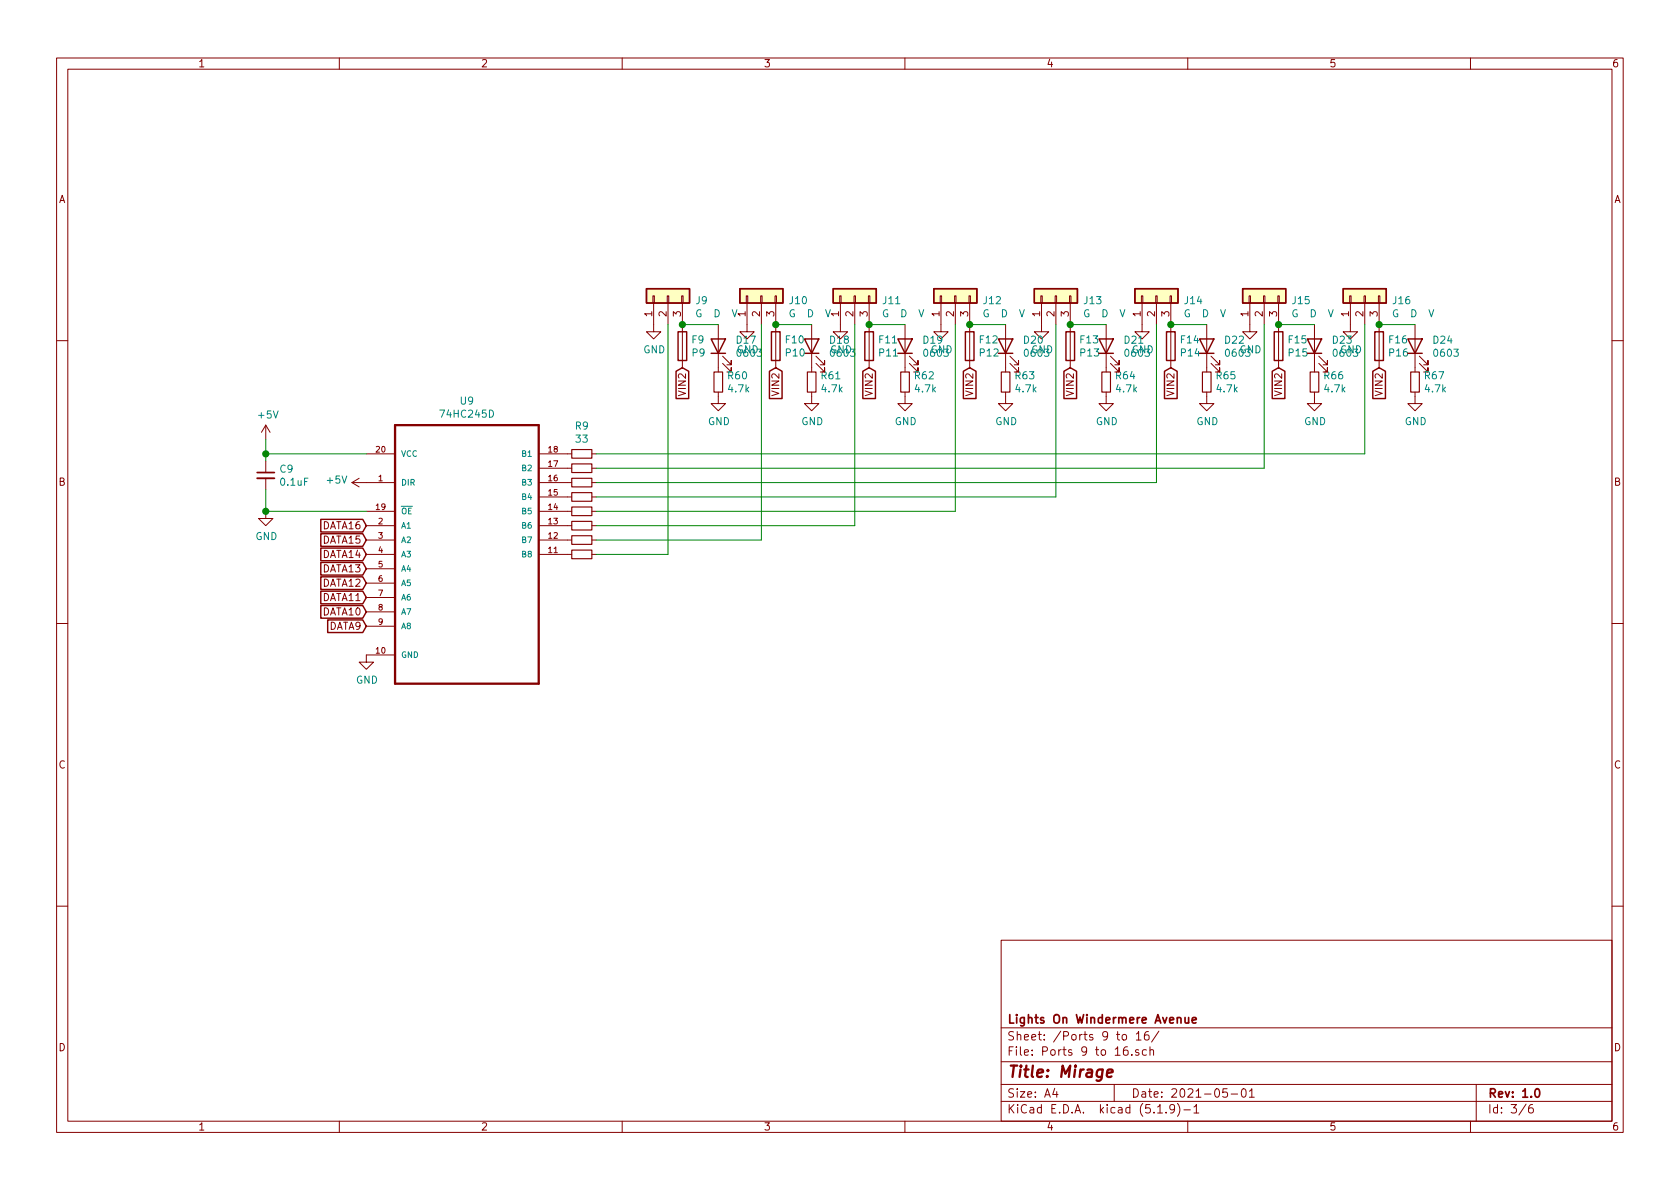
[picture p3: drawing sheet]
EESchema Schematic File Version 4
EELAYER 30 0
EELAYER END
$Descr A4 11693 8268
encoding utf-8
Sheet 3 6
Title "Mirage"
Date "2021-05-01"
Rev "1.0"
Comp "Lights On Windermere Avenue"
Comment1 ""
Comment2 ""
Comment3 ""
Comment4 ""
$EndDescr
$Comp
L power:GND #PWR?
U 1 1
P 2550 4550
AR Path="/600DC02A/602C1226" Ref="#PWR?"  Part="1" 
AR Path="/602A383B/602C1226" Ref="#PWR020"  Part="1" 
F 0 "#PWR020" H 2550 4300 50  0001 C CNN
F 1 "GND" H 2555 4377 50  0000 C CNN
F 2 "" H 2550 4550 50  0001 C CNN
F 3 "" H 2550 4550 50  0001 C CNN
	1    2550 4550
	1    0    0    -1  
$EndComp
$Comp
L Mirage-rescue:SN74HCT245PW-SN74HCT245PW U?
U 1 1
P 3250 3750
AR Path="/600DC02A/602C1231" Ref="U?"  Part="1" 
AR Path="/602A383B/602C1231" Ref="U9"  Part="1" 
F 0 "U9" H 3250 4720 50  0000 C CNN
F 1 "74HC245D" H 3250 4629 50  0000 C CNN
F 2 "Package_SO:SOIC-20W_7.5x12.8mm_P1.27mm" H 3250 3750 50  0001 L CNN
F 3 "https://datasheet.lcsc.com/szlcsc/Nexperia-74HC245D-653_C5625.pdf" H 3250 3750 50  0001 L CNN
F 4 "" H 3250 3750 50  0001 L CNN "MP"
F 5 "C5625" H 3250 3750 50  0001 L CNN "Description"
F 6 "" H 3250 3750 50  0001 L CNN "MF"
F 7 "" H 3250 3750 50  0001 L CNN "Availability"
F 8 "" H 3250 3750 50  0001 L CNN "Price"
	1    3250 3750
	1    0    0    -1  
$EndComp
$Comp
L power:+5V #PWR?
U 1 1
P 2550 3350
AR Path="/600DC02A/602C1237" Ref="#PWR?"  Part="1" 
AR Path="/602A383B/602C1237" Ref="#PWR018"  Part="1" 
F 0 "#PWR018" H 2550 3200 50  0001 C CNN
F 1 "+5V" V 2565 3478 50  0000 L CNN
F 2 "" H 2550 3350 50  0001 C CNN
F 3 "" H 2550 3350 50  0001 C CNN
	1    2550 3350
	0    -1   -1   0   
$EndComp
$Comp
L power:+5V #PWR?
U 1 1
P 1850 3050
AR Path="/600DC02A/602C123D" Ref="#PWR?"  Part="1" 
AR Path="/602A383B/602C123D" Ref="#PWR017"  Part="1" 
F 0 "#PWR017" H 1850 2900 50  0001 C CNN
F 1 "+5V" H 1865 3223 50  0000 C CNN
F 2 "" H 1850 3050 50  0001 C CNN
F 3 "" H 1850 3050 50  0001 C CNN
	1    1850 3050
	1    0    0    -1  
$EndComp
$Comp
L Device:C_Small C?
U 1 1
P 1850 3300
AR Path="/600DC02A/602C1243" Ref="C?"  Part="1" 
AR Path="/602A383B/602C1243" Ref="C9"  Part="1" 
F 0 "C9" H 1942 3346 50  0000 L CNN
F 1 "0.1uF" H 1942 3255 50  0000 L CNN
F 2 "3544again:C_0805_2012Metric" H 1850 3300 50  0001 C CNN
F 3 "https://datasheet.lcsc.com/szlcsc/Samsung-Electro-Mechanics-CL05B104KO5NNNC_C1525.pdf" H 1850 3300 50  0001 C CNN
F 4 "C49678" H 1850 3300 50  0001 C CNN "Description"
	1    1850 3300
	1    0    0    -1  
$EndComp
Wire Wire Line
	1850 3050 1850 3150
Wire Wire Line
	2550 3150 1850 3150
Connection ~ 1850 3150
Wire Wire Line
	1850 3150 1850 3200
Wire Wire Line
	1850 3400 1850 3550
Wire Wire Line
	1850 3550 2550 3550
$Comp
L power:GND #PWR?
U 1 1
P 1850 3550
AR Path="/600DC02A/602C124F" Ref="#PWR?"  Part="1" 
AR Path="/602A383B/602C124F" Ref="#PWR019"  Part="1" 
F 0 "#PWR019" H 1850 3300 50  0001 C CNN
F 1 "GND" H 1855 3377 50  0000 C CNN
F 2 "" H 1850 3550 50  0001 C CNN
F 3 "" H 1850 3550 50  0001 C CNN
	1    1850 3550
	1    0    0    -1  
$EndComp
Connection ~ 1850 3550
Text GLabel 2550 4350 0    50   Input ~ 0
DATA9
Text GLabel 2550 4250 0    50   Input ~ 0
DATA10
Text GLabel 2550 4150 0    50   Input ~ 0
DATA11
Text GLabel 2550 4050 0    50   Input ~ 0
DATA12
Text GLabel 2550 3950 0    50   Input ~ 0
DATA13
Text GLabel 2550 3850 0    50   Input ~ 0
DATA14
Text GLabel 2550 3750 0    50   Input ~ 0
DATA15
Text GLabel 2550 3650 0    50   Input ~ 0
DATA16
$Comp
L Device:R_Small R?
U 1 1
P 4050 3150
AR Path="/600DC02A/602C125E" Ref="R?"  Part="1" 
AR Path="/602A383B/602C125E" Ref="R9"  Part="1" 
F 0 "R9" V 3854 3150 50  0000 C CNN
F 1 "33" V 3945 3150 50  0000 C CNN
F 2 "3544again:R_0805_2012Metric" H 4050 3150 50  0001 C CNN
F 3 "https://datasheet.lcsc.com/szlcsc/Uniroyal-Elec-0805W8F330JT5E_C17634.pdf" H 4050 3150 50  0001 C CNN
F 4 "C17634" H 4050 3150 50  0001 C CNN "Description"
	1    4050 3150
	0    1    1    0   
$EndComp
$Comp
L Device:R_Small R?
U 1 1
P 4050 3250
AR Path="/600DC02A/602C1264" Ref="R?"  Part="1" 
AR Path="/602A383B/602C1264" Ref="R10"  Part="1" 
F 0 "R10" V 3946 3250 50  0001 C CNN
F 1 "33" V 3945 3250 50  0001 C CNN
F 2 "3544again:R_0805_2012Metric" H 4050 3250 50  0001 C CNN
F 3 "https://datasheet.lcsc.com/szlcsc/Uniroyal-Elec-0805W8F330JT5E_C17634.pdf" H 4050 3250 50  0001 C CNN
F 4 "C17634" H 4050 3250 50  0001 C CNN "Description"
	1    4050 3250
	0    1    1    0   
$EndComp
$Comp
L Device:R_Small R?
U 1 1
P 4050 3350
AR Path="/600DC02A/602C126A" Ref="R?"  Part="1" 
AR Path="/602A383B/602C126A" Ref="R11"  Part="1" 
F 0 "R11" V 3946 3350 50  0001 C CNN
F 1 "33" V 3945 3350 50  0001 C CNN
F 2 "3544again:R_0805_2012Metric" H 4050 3350 50  0001 C CNN
F 3 "https://datasheet.lcsc.com/szlcsc/Uniroyal-Elec-0805W8F330JT5E_C17634.pdf" H 4050 3350 50  0001 C CNN
F 4 "C17634" H 4050 3350 50  0001 C CNN "Description"
	1    4050 3350
	0    1    1    0   
$EndComp
$Comp
L Device:R_Small R?
U 1 1
P 4050 3450
AR Path="/600DC02A/602C1270" Ref="R?"  Part="1" 
AR Path="/602A383B/602C1270" Ref="R12"  Part="1" 
F 0 "R12" V 3946 3450 50  0001 C CNN
F 1 "33" V 3945 3450 50  0001 C CNN
F 2 "3544again:R_0805_2012Metric" H 4050 3450 50  0001 C CNN
F 3 "https://datasheet.lcsc.com/szlcsc/Uniroyal-Elec-0805W8F330JT5E_C17634.pdf" H 4050 3450 50  0001 C CNN
F 4 "C17634" H 4050 3450 50  0001 C CNN "Description"
	1    4050 3450
	0    1    1    0   
$EndComp
$Comp
L Device:R_Small R?
U 1 1
P 4050 3550
AR Path="/600DC02A/602C1276" Ref="R?"  Part="1" 
AR Path="/602A383B/602C1276" Ref="R13"  Part="1" 
F 0 "R13" V 3946 3550 50  0001 C CNN
F 1 "33" V 3945 3550 50  0001 C CNN
F 2 "3544again:R_0805_2012Metric" H 4050 3550 50  0001 C CNN
F 3 "https://datasheet.lcsc.com/szlcsc/Uniroyal-Elec-0805W8F330JT5E_C17634.pdf" H 4050 3550 50  0001 C CNN
F 4 "C17634" H 4050 3550 50  0001 C CNN "Description"
	1    4050 3550
	0    1    1    0   
$EndComp
$Comp
L Device:R_Small R?
U 1 1
P 4050 3650
AR Path="/600DC02A/602C127C" Ref="R?"  Part="1" 
AR Path="/602A383B/602C127C" Ref="R14"  Part="1" 
F 0 "R14" V 3946 3650 50  0001 C CNN
F 1 "33" V 3945 3650 50  0001 C CNN
F 2 "3544again:R_0805_2012Metric" H 4050 3650 50  0001 C CNN
F 3 "https://datasheet.lcsc.com/szlcsc/Uniroyal-Elec-0805W8F330JT5E_C17634.pdf" H 4050 3650 50  0001 C CNN
F 4 "C17634" H 4050 3650 50  0001 C CNN "Description"
	1    4050 3650
	0    1    1    0   
$EndComp
$Comp
L Device:R_Small R?
U 1 1
P 4050 3750
AR Path="/600DC02A/602C1282" Ref="R?"  Part="1" 
AR Path="/602A383B/602C1282" Ref="R15"  Part="1" 
F 0 "R15" V 3946 3750 50  0001 C CNN
F 1 "33" V 3945 3750 50  0001 C CNN
F 2 "3544again:R_0805_2012Metric" H 4050 3750 50  0001 C CNN
F 3 "https://datasheet.lcsc.com/szlcsc/Uniroyal-Elec-0805W8F330JT5E_C17634.pdf" H 4050 3750 50  0001 C CNN
F 4 "C17634" H 4050 3750 50  0001 C CNN "Description"
	1    4050 3750
	0    1    1    0   
$EndComp
$Comp
L Device:R_Small R?
U 1 1
P 4050 3850
AR Path="/600DC02A/602C1288" Ref="R?"  Part="1" 
AR Path="/602A383B/602C1288" Ref="R16"  Part="1" 
F 0 "R16" V 3946 3850 50  0001 C CNN
F 1 "33" V 3945 3850 50  0001 C CNN
F 2 "3544again:R_0805_2012Metric" H 4050 3850 50  0001 C CNN
F 3 "https://datasheet.lcsc.com/szlcsc/Uniroyal-Elec-0805W8F330JT5E_C17634.pdf" H 4050 3850 50  0001 C CNN
F 4 "C17634" H 4050 3850 50  0001 C CNN "Description"
	1    4050 3850
	0    1    1    0   
$EndComp
Text GLabel 4750 2550 3    50   Input ~ 0
VIN2
$Comp
L power:GND #PWR?
U 1 1
P 5200 2250
AR Path="/600DC02A/602C1290" Ref="#PWR?"  Part="1" 
AR Path="/602A383B/602C1290" Ref="#PWR0101"  Part="1" 
F 0 "#PWR0101" H 5200 2000 50  0001 C CNN
F 1 "GND" H 5205 2077 50  0000 C CNN
F 2 "" H 5200 2250 50  0001 C CNN
F 3 "" H 5200 2250 50  0001 C CNN
	1    5200 2250
	1    0    0    -1  
$EndComp
$Comp
L Device:Fuse F?
U 1 1
P 4750 2400
AR Path="/600DC02A/602C1296" Ref="F?"  Part="1" 
AR Path="/602A383B/602C1296" Ref="F9"  Part="1" 
F 0 "F9" H 4810 2446 50  0000 L CNN
F 1 "P9" H 4810 2355 50  0000 L CNN
F 2 "3544again:3544-2" V 4680 2400 50  0001 C CNN
F 3 "~" H 4750 2400 50  0001 C CNN
	1    4750 2400
	1    0    0    -1  
$EndComp
$Comp
L power:GND #PWR?
U 1 1
P 4550 2250
AR Path="/600DC02A/602C129C" Ref="#PWR?"  Part="1" 
AR Path="/602A383B/602C129C" Ref="#PWR0102"  Part="1" 
F 0 "#PWR0102" H 4550 2000 50  0001 C CNN
F 1 "GND" H 4555 2077 50  0000 C CNN
F 2 "" H 4550 2250 50  0001 C CNN
F 3 "" H 4550 2250 50  0001 C CNN
	1    4550 2250
	1    0    0    -1  
$EndComp
$Comp
L Connector_Generic:Conn_01x03 J?
U 1 1
P 4650 2050
AR Path="/600DC02A/602C12A3" Ref="J?"  Part="1" 
AR Path="/602A383B/602C12A3" Ref="J9"  Part="1" 
F 0 "J9" V 4614 1862 50  0000 R CNN
F 1 "G  D  V" V 4523 1862 50  0000 R CNN
F 2 "PhoenixContact_MCV_1,5_3-G-3.5_1x03_P3.50mm_Vertical_Tim" H 4650 2050 50  0001 C CNN
F 3 "~" H 4650 2050 50  0001 C CNN
	1    4650 2050
	0    -1   -1   0   
$EndComp
Text GLabel 5400 2550 3    50   Input ~ 0
VIN2
$Comp
L Device:Fuse F?
U 1 1
P 5400 2400
AR Path="/600DC02A/602C12AA" Ref="F?"  Part="1" 
AR Path="/602A383B/602C12AA" Ref="F10"  Part="1" 
F 0 "F10" H 5460 2446 50  0000 L CNN
F 1 "P10" H 5460 2355 50  0000 L CNN
F 2 "3544again:3544-2" V 5330 2400 50  0001 C CNN
F 3 "~" H 5400 2400 50  0001 C CNN
	1    5400 2400
	1    0    0    -1  
$EndComp
$Comp
L Connector_Generic:Conn_01x03 J?
U 1 1
P 5300 2050
AR Path="/600DC02A/602C12B0" Ref="J?"  Part="1" 
AR Path="/602A383B/602C12B0" Ref="J10"  Part="1" 
F 0 "J10" V 5264 1862 50  0000 R CNN
F 1 "G  D  V" V 5173 1862 50  0000 R CNN
F 2 "PhoenixContact_MCV_1,5_3-G-3.5_1x03_P3.50mm_Vertical_Tim" H 5300 2050 50  0001 C CNN
F 3 "~" H 5300 2050 50  0001 C CNN
	1    5300 2050
	0    -1   -1   0   
$EndComp
$Comp
L power:GND #PWR?
U 1 1
P 5850 2250
AR Path="/600DC02A/602C12B8" Ref="#PWR?"  Part="1" 
AR Path="/602A383B/602C12B8" Ref="#PWR0103"  Part="1" 
F 0 "#PWR0103" H 5850 2000 50  0001 C CNN
F 1 "GND" H 5855 2077 50  0000 C CNN
F 2 "" H 5850 2250 50  0001 C CNN
F 3 "" H 5850 2250 50  0001 C CNN
	1    5850 2250
	1    0    0    -1  
$EndComp
Text GLabel 6050 2550 3    50   Input ~ 0
VIN2
$Comp
L Device:Fuse F?
U 1 1
P 6050 2400
AR Path="/600DC02A/602C12BF" Ref="F?"  Part="1" 
AR Path="/602A383B/602C12BF" Ref="F11"  Part="1" 
F 0 "F11" H 6110 2446 50  0000 L CNN
F 1 "P11" H 6110 2355 50  0000 L CNN
F 2 "3544again:3544-2" V 5980 2400 50  0001 C CNN
F 3 "~" H 6050 2400 50  0001 C CNN
	1    6050 2400
	1    0    0    -1  
$EndComp
$Comp
L Connector_Generic:Conn_01x03 J?
U 1 1
P 5950 2050
AR Path="/600DC02A/602C12C5" Ref="J?"  Part="1" 
AR Path="/602A383B/602C12C5" Ref="J11"  Part="1" 
F 0 "J11" V 5914 1862 50  0000 R CNN
F 1 "G  D  V" V 5823 1862 50  0000 R CNN
F 2 "PhoenixContact_MCV_1,5_3-G-3.5_1x03_P3.50mm_Vertical_Tim" H 5950 2050 50  0001 C CNN
F 3 "~" H 5950 2050 50  0001 C CNN
	1    5950 2050
	0    -1   -1   0   
$EndComp
$Comp
L power:GND #PWR?
U 1 1
P 6550 2250
AR Path="/600DC02A/602C12CB" Ref="#PWR?"  Part="1" 
AR Path="/602A383B/602C12CB" Ref="#PWR0104"  Part="1" 
F 0 "#PWR0104" H 6550 2000 50  0001 C CNN
F 1 "GND" H 6555 2077 50  0000 C CNN
F 2 "" H 6550 2250 50  0001 C CNN
F 3 "" H 6550 2250 50  0001 C CNN
	1    6550 2250
	1    0    0    -1  
$EndComp
Text GLabel 6750 2550 3    50   Input ~ 0
VIN2
$Comp
L Device:Fuse F?
U 1 1
P 6750 2400
AR Path="/600DC02A/602C12D2" Ref="F?"  Part="1" 
AR Path="/602A383B/602C12D2" Ref="F12"  Part="1" 
F 0 "F12" H 6810 2446 50  0000 L CNN
F 1 "P12" H 6810 2355 50  0000 L CNN
F 2 "3544again:3544-2" V 6680 2400 50  0001 C CNN
F 3 "~" H 6750 2400 50  0001 C CNN
	1    6750 2400
	1    0    0    -1  
$EndComp
$Comp
L Connector_Generic:Conn_01x03 J?
U 1 1
P 6650 2050
AR Path="/600DC02A/602C12D8" Ref="J?"  Part="1" 
AR Path="/602A383B/602C12D8" Ref="J12"  Part="1" 
F 0 "J12" V 6614 1862 50  0000 R CNN
F 1 "G  D  V" V 6523 1862 50  0000 R CNN
F 2 "PhoenixContact_MCV_1,5_3-G-3.5_1x03_P3.50mm_Vertical_Tim" H 6650 2050 50  0001 C CNN
F 3 "~" H 6650 2050 50  0001 C CNN
	1    6650 2050
	0    -1   -1   0   
$EndComp
$Comp
L power:GND #PWR?
U 1 1
P 7250 2250
AR Path="/600DC02A/602C12DE" Ref="#PWR?"  Part="1" 
AR Path="/602A383B/602C12DE" Ref="#PWR013"  Part="1" 
F 0 "#PWR013" H 7250 2000 50  0001 C CNN
F 1 "GND" H 7255 2077 50  0000 C CNN
F 2 "" H 7250 2250 50  0001 C CNN
F 3 "" H 7250 2250 50  0001 C CNN
	1    7250 2250
	1    0    0    -1  
$EndComp
Text GLabel 7450 2550 3    50   Input ~ 0
VIN2
$Comp
L Device:Fuse F?
U 1 1
P 7450 2400
AR Path="/600DC02A/602C12E5" Ref="F?"  Part="1" 
AR Path="/602A383B/602C12E5" Ref="F13"  Part="1" 
F 0 "F13" H 7510 2446 50  0000 L CNN
F 1 "P13" H 7510 2355 50  0000 L CNN
F 2 "3544again:3544-2" V 7380 2400 50  0001 C CNN
F 3 "~" H 7450 2400 50  0001 C CNN
	1    7450 2400
	1    0    0    -1  
$EndComp
$Comp
L Connector_Generic:Conn_01x03 J?
U 1 1
P 7350 2050
AR Path="/600DC02A/602C12EB" Ref="J?"  Part="1" 
AR Path="/602A383B/602C12EB" Ref="J13"  Part="1" 
F 0 "J13" V 7314 1862 50  0000 R CNN
F 1 "G  D  V" V 7223 1862 50  0000 R CNN
F 2 "PhoenixContact_MCV_1,5_3-G-3.5_1x03_P3.50mm_Vertical_Tim" H 7350 2050 50  0001 C CNN
F 3 "~" H 7350 2050 50  0001 C CNN
	1    7350 2050
	0    -1   -1   0   
$EndComp
$Comp
L power:GND #PWR?
U 1 1
P 7950 2250
AR Path="/600DC02A/602C12F1" Ref="#PWR?"  Part="1" 
AR Path="/602A383B/602C12F1" Ref="#PWR014"  Part="1" 
F 0 "#PWR014" H 7950 2000 50  0001 C CNN
F 1 "GND" H 7955 2077 50  0000 C CNN
F 2 "" H 7950 2250 50  0001 C CNN
F 3 "" H 7950 2250 50  0001 C CNN
	1    7950 2250
	1    0    0    -1  
$EndComp
Text GLabel 8150 2550 3    50   Input ~ 0
VIN2
$Comp
L Device:Fuse F?
U 1 1
P 8150 2400
AR Path="/600DC02A/602C12F8" Ref="F?"  Part="1" 
AR Path="/602A383B/602C12F8" Ref="F14"  Part="1" 
F 0 "F14" H 8210 2446 50  0000 L CNN
F 1 "P14" H 8210 2355 50  0000 L CNN
F 2 "3544again:3544-2" V 8080 2400 50  0001 C CNN
F 3 "~" H 8150 2400 50  0001 C CNN
	1    8150 2400
	1    0    0    -1  
$EndComp
$Comp
L Connector_Generic:Conn_01x03 J?
U 1 1
P 8050 2050
AR Path="/600DC02A/602C12FE" Ref="J?"  Part="1" 
AR Path="/602A383B/602C12FE" Ref="J14"  Part="1" 
F 0 "J14" V 8014 1862 50  0000 R CNN
F 1 "G  D  V" V 7923 1862 50  0000 R CNN
F 2 "PhoenixContact_MCV_1,5_3-G-3.5_1x03_P3.50mm_Vertical_Tim" H 8050 2050 50  0001 C CNN
F 3 "~" H 8050 2050 50  0001 C CNN
	1    8050 2050
	0    -1   -1   0   
$EndComp
$Comp
L power:GND #PWR?
U 1 1
P 8700 2250
AR Path="/600DC02A/602C1304" Ref="#PWR?"  Part="1" 
AR Path="/602A383B/602C1304" Ref="#PWR015"  Part="1" 
F 0 "#PWR015" H 8700 2000 50  0001 C CNN
F 1 "GND" H 8705 2077 50  0000 C CNN
F 2 "" H 8700 2250 50  0001 C CNN
F 3 "" H 8700 2250 50  0001 C CNN
	1    8700 2250
	1    0    0    -1  
$EndComp
Text GLabel 8900 2550 3    50   Input ~ 0
VIN2
$Comp
L Device:Fuse F?
U 1 1
P 8900 2400
AR Path="/600DC02A/602C130B" Ref="F?"  Part="1" 
AR Path="/602A383B/602C130B" Ref="F15"  Part="1" 
F 0 "F15" H 8960 2446 50  0000 L CNN
F 1 "P15" H 8960 2355 50  0000 L CNN
F 2 "3544again:3544-2" V 8830 2400 50  0001 C CNN
F 3 "~" H 8900 2400 50  0001 C CNN
	1    8900 2400
	1    0    0    -1  
$EndComp
$Comp
L Connector_Generic:Conn_01x03 J?
U 1 1
P 8800 2050
AR Path="/600DC02A/602C1311" Ref="J?"  Part="1" 
AR Path="/602A383B/602C1311" Ref="J15"  Part="1" 
F 0 "J15" V 8764 1862 50  0000 R CNN
F 1 "G  D  V" V 8673 1862 50  0000 R CNN
F 2 "PhoenixContact_MCV_1,5_3-G-3.5_1x03_P3.50mm_Vertical_Tim" H 8800 2050 50  0001 C CNN
F 3 "~" H 8800 2050 50  0001 C CNN
	1    8800 2050
	0    -1   -1   0   
$EndComp
$Comp
L power:GND #PWR?
U 1 1
P 9400 2250
AR Path="/600DC02A/602C1317" Ref="#PWR?"  Part="1" 
AR Path="/602A383B/602C1317" Ref="#PWR016"  Part="1" 
F 0 "#PWR016" H 9400 2000 50  0001 C CNN
F 1 "GND" H 9405 2077 50  0000 C CNN
F 2 "" H 9400 2250 50  0001 C CNN
F 3 "" H 9400 2250 50  0001 C CNN
	1    9400 2250
	1    0    0    -1  
$EndComp
Text GLabel 9600 2550 3    50   Input ~ 0
VIN2
$Comp
L Device:Fuse F?
U 1 1
P 9600 2400
AR Path="/600DC02A/602C131E" Ref="F?"  Part="1" 
AR Path="/602A383B/602C131E" Ref="F16"  Part="1" 
F 0 "F16" H 9660 2446 50  0000 L CNN
F 1 "P16" H 9660 2355 50  0000 L CNN
F 2 "3544again:3544-2" V 9530 2400 50  0001 C CNN
F 3 "~" H 9600 2400 50  0001 C CNN
	1    9600 2400
	1    0    0    -1  
$EndComp
$Comp
L Connector_Generic:Conn_01x03 J?
U 1 1
P 9500 2050
AR Path="/600DC02A/602C1324" Ref="J?"  Part="1" 
AR Path="/602A383B/602C1324" Ref="J16"  Part="1" 
F 0 "J16" V 9464 1862 50  0000 R CNN
F 1 "G  D  V" V 9373 1862 50  0000 R CNN
F 2 "PhoenixContact_MCV_1,5_3-G-3.5_1x03_P3.50mm_Vertical_Tim" H 9500 2050 50  0001 C CNN
F 3 "~" H 9500 2050 50  0001 C CNN
	1    9500 2050
	0    -1   -1   0   
$EndComp
$Comp
L Device:LED D?
U 1 1
P 9850 2400
AR Path="/600DC02A/60462123" Ref="D?"  Part="1" 
AR Path="/602A383B/60462123" Ref="D24"  Part="1" 
F 0 "D24" V 9889 2282 50  0000 R CNN
F 1 "0603" V 9798 2282 50  0000 R CNN
F 2 "3544again:LED_0603_1608Metric" H 9850 2400 50  0001 C CNN
F 3 "Everlight-Elec-19-217-GHC-YR1S2-3T_C72043.pdf" H 9850 2400 50  0001 C CNN
F 4 "C72043" H 9850 2400 50  0001 C CNN "Description"
	1    9850 2400
	0    -1   -1   0   
$EndComp
Wire Wire Line
	9600 2250 9850 2250
$Comp
L power:GND #PWR?
U 1 1
P 9850 2750
AR Path="/600DC02A/6046212A" Ref="#PWR?"  Part="1" 
AR Path="/602A383B/6046212A" Ref="#PWR0124"  Part="1" 
F 0 "#PWR0124" H 9850 2500 50  0001 C CNN
F 1 "GND" H 9855 2577 50  0000 C CNN
F 2 "" H 9850 2750 50  0001 C CNN
F 3 "" H 9850 2750 50  0001 C CNN
	1    9850 2750
	1    0    0    -1  
$EndComp
$Comp
L Device:R_Small R?
U 1 1
P 9850 2650
AR Path="/600DC02A/60462130" Ref="R?"  Part="1" 
AR Path="/602A383B/60462130" Ref="R67"  Part="1" 
F 0 "R67" H 9909 2696 50  0000 L CNN
F 1 "4.7k" H 9909 2605 50  0000 L CNN
F 2 "3544again:R_0805_2012Metric" H 9850 2650 50  0001 C CNN
F 3 "https://datasheet.lcsc.com/szlcsc/Uniroyal-Elec-0805W8F2201T5E_C17520.pdf" H 9850 2650 50  0001 C CNN
F 4 "C17673" H 9850 2650 50  0001 C CNN "Description"
	1    9850 2650
	1    0    0    -1  
$EndComp
$Comp
L Device:LED D?
U 1 1
P 9150 2400
AR Path="/600DC02A/60462714" Ref="D?"  Part="1" 
AR Path="/602A383B/60462714" Ref="D23"  Part="1" 
F 0 "D23" V 9189 2282 50  0000 R CNN
F 1 "0603" V 9098 2282 50  0000 R CNN
F 2 "3544again:LED_0603_1608Metric" H 9150 2400 50  0001 C CNN
F 3 "Everlight-Elec-19-217-GHC-YR1S2-3T_C72043.pdf" H 9150 2400 50  0001 C CNN
F 4 "C72043" H 9150 2400 50  0001 C CNN "Description"
	1    9150 2400
	0    -1   -1   0   
$EndComp
Wire Wire Line
	8900 2250 9150 2250
$Comp
L power:GND #PWR?
U 1 1
P 9150 2750
AR Path="/600DC02A/6046271B" Ref="#PWR?"  Part="1" 
AR Path="/602A383B/6046271B" Ref="#PWR0123"  Part="1" 
F 0 "#PWR0123" H 9150 2500 50  0001 C CNN
F 1 "GND" H 9155 2577 50  0000 C CNN
F 2 "" H 9150 2750 50  0001 C CNN
F 3 "" H 9150 2750 50  0001 C CNN
	1    9150 2750
	1    0    0    -1  
$EndComp
$Comp
L Device:R_Small R?
U 1 1
P 9150 2650
AR Path="/600DC02A/60462721" Ref="R?"  Part="1" 
AR Path="/602A383B/60462721" Ref="R66"  Part="1" 
F 0 "R66" H 9209 2696 50  0000 L CNN
F 1 "4.7k" H 9209 2605 50  0000 L CNN
F 2 "3544again:R_0805_2012Metric" H 9150 2650 50  0001 C CNN
F 3 "https://datasheet.lcsc.com/szlcsc/Uniroyal-Elec-0805W8F2201T5E_C17520.pdf" H 9150 2650 50  0001 C CNN
F 4 "C17673" H 9150 2650 50  0001 C CNN "Description"
	1    9150 2650
	1    0    0    -1  
$EndComp
$Comp
L Device:LED D?
U 1 1
P 8400 2400
AR Path="/600DC02A/60462F9A" Ref="D?"  Part="1" 
AR Path="/602A383B/60462F9A" Ref="D22"  Part="1" 
F 0 "D22" V 8439 2282 50  0000 R CNN
F 1 "0603" V 8348 2282 50  0000 R CNN
F 2 "3544again:LED_0603_1608Metric" H 8400 2400 50  0001 C CNN
F 3 "Everlight-Elec-19-217-GHC-YR1S2-3T_C72043.pdf" H 8400 2400 50  0001 C CNN
F 4 "C72043" H 8400 2400 50  0001 C CNN "Description"
	1    8400 2400
	0    -1   -1   0   
$EndComp
Wire Wire Line
	8150 2250 8400 2250
$Comp
L power:GND #PWR?
U 1 1
P 8400 2750
AR Path="/600DC02A/60462FA1" Ref="#PWR?"  Part="1" 
AR Path="/602A383B/60462FA1" Ref="#PWR0122"  Part="1" 
F 0 "#PWR0122" H 8400 2500 50  0001 C CNN
F 1 "GND" H 8405 2577 50  0000 C CNN
F 2 "" H 8400 2750 50  0001 C CNN
F 3 "" H 8400 2750 50  0001 C CNN
	1    8400 2750
	1    0    0    -1  
$EndComp
$Comp
L Device:R_Small R?
U 1 1
P 8400 2650
AR Path="/600DC02A/60462FA7" Ref="R?"  Part="1" 
AR Path="/602A383B/60462FA7" Ref="R65"  Part="1" 
F 0 "R65" H 8459 2696 50  0000 L CNN
F 1 "4.7k" H 8459 2605 50  0000 L CNN
F 2 "3544again:R_0805_2012Metric" H 8400 2650 50  0001 C CNN
F 3 "https://datasheet.lcsc.com/szlcsc/Uniroyal-Elec-0805W8F2201T5E_C17520.pdf" H 8400 2650 50  0001 C CNN
F 4 "C17673" H 8400 2650 50  0001 C CNN "Description"
	1    8400 2650
	1    0    0    -1  
$EndComp
$Comp
L Device:LED D?
U 1 1
P 7700 2400
AR Path="/600DC02A/6046362C" Ref="D?"  Part="1" 
AR Path="/602A383B/6046362C" Ref="D21"  Part="1" 
F 0 "D21" V 7739 2282 50  0000 R CNN
F 1 "0603" V 7648 2282 50  0000 R CNN
F 2 "3544again:LED_0603_1608Metric" H 7700 2400 50  0001 C CNN
F 3 "Everlight-Elec-19-217-GHC-YR1S2-3T_C72043.pdf" H 7700 2400 50  0001 C CNN
F 4 "C72043" H 7700 2400 50  0001 C CNN "Description"
	1    7700 2400
	0    -1   -1   0   
$EndComp
Wire Wire Line
	7450 2250 7700 2250
$Comp
L power:GND #PWR?
U 1 1
P 7700 2750
AR Path="/600DC02A/60463633" Ref="#PWR?"  Part="1" 
AR Path="/602A383B/60463633" Ref="#PWR0121"  Part="1" 
F 0 "#PWR0121" H 7700 2500 50  0001 C CNN
F 1 "GND" H 7705 2577 50  0000 C CNN
F 2 "" H 7700 2750 50  0001 C CNN
F 3 "" H 7700 2750 50  0001 C CNN
	1    7700 2750
	1    0    0    -1  
$EndComp
$Comp
L Device:R_Small R?
U 1 1
P 7700 2650
AR Path="/600DC02A/60463639" Ref="R?"  Part="1" 
AR Path="/602A383B/60463639" Ref="R64"  Part="1" 
F 0 "R64" H 7759 2696 50  0000 L CNN
F 1 "4.7k" H 7759 2605 50  0000 L CNN
F 2 "3544again:R_0805_2012Metric" H 7700 2650 50  0001 C CNN
F 3 "https://datasheet.lcsc.com/szlcsc/Uniroyal-Elec-0805W8F2201T5E_C17520.pdf" H 7700 2650 50  0001 C CNN
F 4 "C17673" H 7700 2650 50  0001 C CNN "Description"
	1    7700 2650
	1    0    0    -1  
$EndComp
$Comp
L Device:LED D?
U 1 1
P 7000 2400
AR Path="/600DC02A/60463D11" Ref="D?"  Part="1" 
AR Path="/602A383B/60463D11" Ref="D20"  Part="1" 
F 0 "D20" V 7039 2282 50  0000 R CNN
F 1 "0603" V 6948 2282 50  0000 R CNN
F 2 "3544again:LED_0603_1608Metric" H 7000 2400 50  0001 C CNN
F 3 "Everlight-Elec-19-217-GHC-YR1S2-3T_C72043.pdf" H 7000 2400 50  0001 C CNN
F 4 "C72043" H 7000 2400 50  0001 C CNN "Description"
	1    7000 2400
	0    -1   -1   0   
$EndComp
Wire Wire Line
	6750 2250 7000 2250
$Comp
L power:GND #PWR?
U 1 1
P 7000 2750
AR Path="/600DC02A/60463D18" Ref="#PWR?"  Part="1" 
AR Path="/602A383B/60463D18" Ref="#PWR0120"  Part="1" 
F 0 "#PWR0120" H 7000 2500 50  0001 C CNN
F 1 "GND" H 7005 2577 50  0000 C CNN
F 2 "" H 7000 2750 50  0001 C CNN
F 3 "" H 7000 2750 50  0001 C CNN
	1    7000 2750
	1    0    0    -1  
$EndComp
$Comp
L Device:R_Small R?
U 1 1
P 7000 2650
AR Path="/600DC02A/60463D1E" Ref="R?"  Part="1" 
AR Path="/602A383B/60463D1E" Ref="R63"  Part="1" 
F 0 "R63" H 7059 2696 50  0000 L CNN
F 1 "4.7k" H 7059 2605 50  0000 L CNN
F 2 "3544again:R_0805_2012Metric" H 7000 2650 50  0001 C CNN
F 3 "https://datasheet.lcsc.com/szlcsc/Uniroyal-Elec-0805W8F2201T5E_C17520.pdf" H 7000 2650 50  0001 C CNN
F 4 "C17673" H 7000 2650 50  0001 C CNN "Description"
	1    7000 2650
	1    0    0    -1  
$EndComp
$Comp
L Device:LED D?
U 1 1
P 6300 2400
AR Path="/600DC02A/60464530" Ref="D?"  Part="1" 
AR Path="/602A383B/60464530" Ref="D19"  Part="1" 
F 0 "D19" V 6339 2282 50  0000 R CNN
F 1 "0603" V 6248 2282 50  0000 R CNN
F 2 "3544again:LED_0603_1608Metric" H 6300 2400 50  0001 C CNN
F 3 "Everlight-Elec-19-217-GHC-YR1S2-3T_C72043.pdf" H 6300 2400 50  0001 C CNN
F 4 "C72043" H 6300 2400 50  0001 C CNN "Description"
	1    6300 2400
	0    -1   -1   0   
$EndComp
Wire Wire Line
	6050 2250 6300 2250
$Comp
L power:GND #PWR?
U 1 1
P 6300 2750
AR Path="/600DC02A/60464537" Ref="#PWR?"  Part="1" 
AR Path="/602A383B/60464537" Ref="#PWR0119"  Part="1" 
F 0 "#PWR0119" H 6300 2500 50  0001 C CNN
F 1 "GND" H 6305 2577 50  0000 C CNN
F 2 "" H 6300 2750 50  0001 C CNN
F 3 "" H 6300 2750 50  0001 C CNN
	1    6300 2750
	1    0    0    -1  
$EndComp
$Comp
L Device:R_Small R?
U 1 1
P 6300 2650
AR Path="/600DC02A/6046453D" Ref="R?"  Part="1" 
AR Path="/602A383B/6046453D" Ref="R62"  Part="1" 
F 0 "R62" H 6359 2696 50  0000 L CNN
F 1 "4.7k" H 6359 2605 50  0000 L CNN
F 2 "3544again:R_0805_2012Metric" H 6300 2650 50  0001 C CNN
F 3 "https://datasheet.lcsc.com/szlcsc/Uniroyal-Elec-0805W8F2201T5E_C17520.pdf" H 6300 2650 50  0001 C CNN
F 4 "C17673" H 6300 2650 50  0001 C CNN "Description"
	1    6300 2650
	1    0    0    -1  
$EndComp
$Comp
L Device:LED D?
U 1 1
P 5650 2400
AR Path="/600DC02A/60464D60" Ref="D?"  Part="1" 
AR Path="/602A383B/60464D60" Ref="D18"  Part="1" 
F 0 "D18" V 5689 2282 50  0000 R CNN
F 1 "0603" V 5598 2282 50  0000 R CNN
F 2 "3544again:LED_0603_1608Metric" H 5650 2400 50  0001 C CNN
F 3 "Everlight-Elec-19-217-GHC-YR1S2-3T_C72043.pdf" H 5650 2400 50  0001 C CNN
F 4 "C72043" H 5650 2400 50  0001 C CNN "Description"
	1    5650 2400
	0    -1   -1   0   
$EndComp
Wire Wire Line
	5400 2250 5650 2250
$Comp
L power:GND #PWR?
U 1 1
P 5650 2750
AR Path="/600DC02A/60464D67" Ref="#PWR?"  Part="1" 
AR Path="/602A383B/60464D67" Ref="#PWR0118"  Part="1" 
F 0 "#PWR0118" H 5650 2500 50  0001 C CNN
F 1 "GND" H 5655 2577 50  0000 C CNN
F 2 "" H 5650 2750 50  0001 C CNN
F 3 "" H 5650 2750 50  0001 C CNN
	1    5650 2750
	1    0    0    -1  
$EndComp
$Comp
L Device:R_Small R?
U 1 1
P 5650 2650
AR Path="/600DC02A/60464D6D" Ref="R?"  Part="1" 
AR Path="/602A383B/60464D6D" Ref="R61"  Part="1" 
F 0 "R61" H 5709 2696 50  0000 L CNN
F 1 "4.7k" H 5709 2605 50  0000 L CNN
F 2 "3544again:R_0805_2012Metric" H 5650 2650 50  0001 C CNN
F 3 "https://datasheet.lcsc.com/szlcsc/Uniroyal-Elec-0805W8F2201T5E_C17520.pdf" H 5650 2650 50  0001 C CNN
F 4 "C17673" H 5650 2650 50  0001 C CNN "Description"
	1    5650 2650
	1    0    0    -1  
$EndComp
$Comp
L Device:LED D?
U 1 1
P 5000 2400
AR Path="/600DC02A/60465698" Ref="D?"  Part="1" 
AR Path="/602A383B/60465698" Ref="D17"  Part="1" 
F 0 "D17" V 5039 2282 50  0000 R CNN
F 1 "0603" V 4948 2282 50  0000 R CNN
F 2 "3544again:LED_0603_1608Metric" H 5000 2400 50  0001 C CNN
F 3 "Everlight-Elec-19-217-GHC-YR1S2-3T_C72043.pdf" H 5000 2400 50  0001 C CNN
F 4 "C72043" H 5000 2400 50  0001 C CNN "Description"
	1    5000 2400
	0    -1   -1   0   
$EndComp
Wire Wire Line
	4750 2250 5000 2250
$Comp
L power:GND #PWR?
U 1 1
P 5000 2750
AR Path="/600DC02A/6046569F" Ref="#PWR?"  Part="1" 
AR Path="/602A383B/6046569F" Ref="#PWR0117"  Part="1" 
F 0 "#PWR0117" H 5000 2500 50  0001 C CNN
F 1 "GND" H 5005 2577 50  0000 C CNN
F 2 "" H 5000 2750 50  0001 C CNN
F 3 "" H 5000 2750 50  0001 C CNN
	1    5000 2750
	1    0    0    -1  
$EndComp
$Comp
L Device:R_Small R?
U 1 1
P 5000 2650
AR Path="/600DC02A/604656A5" Ref="R?"  Part="1" 
AR Path="/602A383B/604656A5" Ref="R60"  Part="1" 
F 0 "R60" H 5059 2696 50  0000 L CNN
F 1 "4.7k" H 5059 2605 50  0000 L CNN
F 2 "3544again:R_0805_2012Metric" H 5000 2650 50  0001 C CNN
F 3 "https://datasheet.lcsc.com/szlcsc/Uniroyal-Elec-0805W8F2201T5E_C17520.pdf" H 5000 2650 50  0001 C CNN
F 4 "C17673" H 5000 2650 50  0001 C CNN "Description"
	1    5000 2650
	1    0    0    -1  
$EndComp
Connection ~ 9600 2250
Connection ~ 8900 2250
Connection ~ 8150 2250
Connection ~ 7450 2250
Connection ~ 6750 2250
Connection ~ 6050 2250
Connection ~ 5400 2250
Connection ~ 4750 2250
Wire Wire Line
	4150 3850 4650 3850
Wire Wire Line
	4650 3850 4650 2250
Wire Wire Line
	4150 3750 5300 3750
Wire Wire Line
	5300 3750 5300 2250
Wire Wire Line
	4150 3650 5950 3650
Wire Wire Line
	5950 3650 5950 2250
Wire Wire Line
	4150 3550 6650 3550
Wire Wire Line
	6650 3550 6650 2250
Wire Wire Line
	4150 3450 7350 3450
Wire Wire Line
	7350 3450 7350 2250
Wire Wire Line
	4150 3350 8050 3350
Wire Wire Line
	8050 3350 8050 2250
Wire Wire Line
	4150 3250 8800 3250
Wire Wire Line
	8800 3250 8800 2250
Wire Wire Line
	4150 3150 9500 3150
Wire Wire Line
	9500 3150 9500 2250
$EndSCHEMATC
